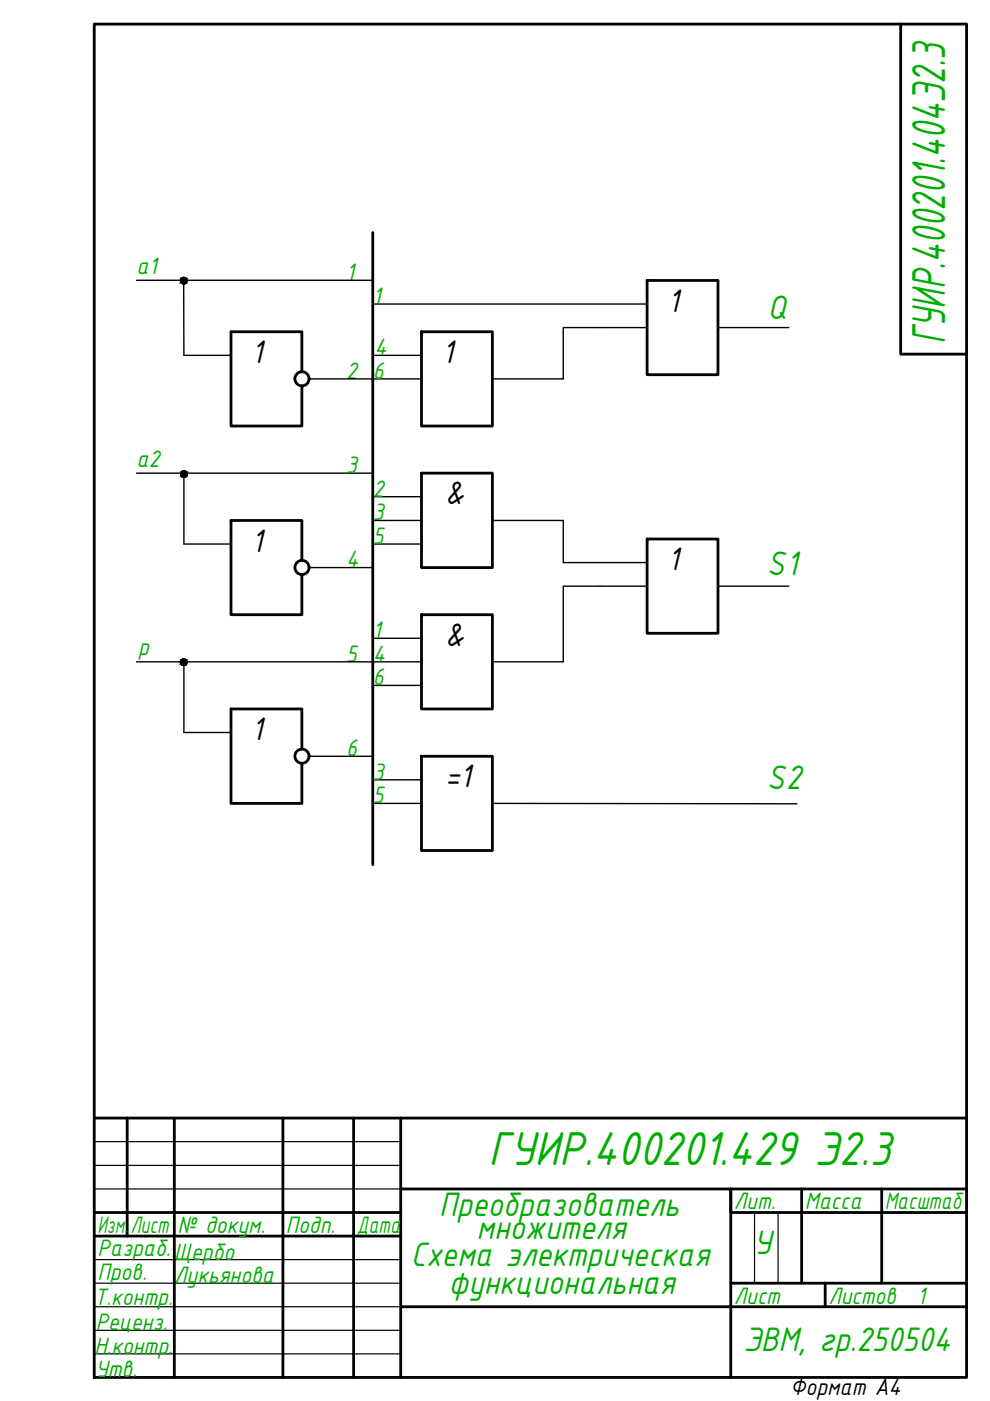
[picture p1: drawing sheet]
<svg xmlns="http://www.w3.org/2000/svg" width="210mm" height="297mm" viewBox="0 0 210 297" stroke-linecap="round" stroke-linejoin="round" font-family="sans-serif">
<g fill="none" stroke="#000" stroke-width=".59">
<path d="M20 5.1h184.9v286.9h-184.9zM191 5.1v70h13.9M20 237.1h184.9M27 237.1v25M37 237.1v54.9M60 237.1v54.9M75 237.1v54.9M85 237.1v54.9M20 257.1h65M85 252.1h119.9M170 252.1v20M186.9 252.1v20"/>
<path d="M204.9 257.1h-50v-5v39.9M20 262.1h65M85 277.1h119.9M154.9 272.1h50M175 272.1v5"/>
</g>
<path d="M20 242h65M20 247.1h65M20 252.1h65M160 257.1v15M165 257.1v15M20 267.1h65M20 272.1h65M20 277.1h65M20 282.1h65M20 287h65" fill="none" stroke="#000" stroke-width=".25"/>
<!-- layer: 0 -->
<g fill="none" stroke="#000" stroke-width=".59">
<path d="M79 49.3v134M137.2 59.5h15v19.9h-15zM64 78.9v-8.6h-15v20h15v-8.5M89.4 70.3h15v20h-15zM64 118.8v-8.5h-15v20h15v-8.5M89.4 100.3h15v20h-15zM137.2 114.3h15v20h-15zM89.4 130.3h15v20h-15zM64 158.8v-8.5h-15v20h15v-8.5M89.4 160.3h15v20h-15z"/>
<circle cx="64" cy="80.3" r="1.5"/>
<circle cx="64" cy="120.3" r="1.5"/>
<circle cx="64" cy="160.3" r="1.5"/>
</g>
<g fill="none" stroke="#000" stroke-width=".3">
<path d="M29 59.4h50M38.9 59.5l.1 15.8h10M79 75.3h10.4M79 64.5h58.2M137.2 69.5h-17.8v10.8h-15M152.2 69.5h15.1M65.5 80.3h23.9M29 100.3h50M39 100.3v15h10M79 115.3h10.4M79 105.3h10.4M79 110.3h10.4"/>
<path d="M104.4 110.3h15v9h17.8M65.5 120.3h13.5M79 135.3h10.4M137.2 124.3h-17.8v16h-15M152.2 124.3h15.1M29 140.3h60.4M39 140.3v15h10M79 145.3h10.4M65.5 160.3h13.5M79 165.3h10.4M79 170.3h10.4M104.4 170.3l64.6 .1"/>
</g>
<g fill="#000" stroke="#000" stroke-width=".21">
<path d="M38.9 58.8h.3zM38.8 58.8h.4z"/>
<path d="M38.8 58.8l.5 .1zM38.7 58.9h.6z"/>
<path d="M38.7 58.9l.7 .1zM38.5 59h.9z"/>
<path d="M38.5 59h1zM38.4 59h1.1z"/>
<path d="M38.4 59l1.2 .2-.1-.2zM38.4 59l1.2 .2h-1.2z"/>
<path d="M38.4 60h1.1zM38.4 60l1 .1z"/>
<path d="M38.4 59.2l1.2 .1zM38.4 59.2l1.2 .1z"/>
<path d="M38.4 59.9h1.2zM38.4 59.9l1.1 .1z"/>
<path d="M38.3 59.3l1.4 .1-.1-.1zM38.3 59.3l1.4 .1h-1.4z"/>
<path d="M38.3 59.8l1.3 .1v-.1zM38.3 59.8l1.3 .1h-1.2z"/>
<path d="M38.3 59.4l1.4 .1v-.1zM38.3 59.4l1.4 .1h-1.4z"/>
<path d="M38.3 59.5l1.4 .1v-.1zM38.3 59.5l1.4 .1h-1.4z"/>
<path d="M38.3 59.6l1.3 .2 .1-.2zM38.3 59.6l1.3 .2h-1.3z"/>
<path d="M38.8 60.2h.4zM38.8 60.2h.2z"/>
<path d="M38.7 60.1h.6zM38.7 60.1l.5 .1z"/>
<path d="M38.5 60.1h.9zM38.5 60.1h.8z"/>
<path d="M38.9 99.8l.3 .1zM38.8 99.9h.4z"/>
<path d="M38.8 99.9h.5zM38.7 99.9h.6z"/>
<path d="M38.7 99.9l.7 .1zM38.6 100h.8z"/>
<path d="M38.6 100l.9 .1zM38.6 100l.9 .1h-1z"/>
<path d="M38.8 101.2h.4zM38.8 101.2h.3z"/>
<path d="M38.7 101.2h.6zM38.7 101.2h.5z"/>
<path d="M38.6 101.1h.8zM38.6 101.1l.7 .1z"/>
<path d="M38.5 100.1h1.1zM38.5 100.1h1.1h-1.2z"/>
<path d="M38.5 101h1zM38.5 101l.9 .1z"/>
<path d="M38.4 100.1l1.3 .2-.1-.2zM38.4 100.1l1.3 .2h-1.3z"/>
<path d="M38.4 100.9l1.1 .1 .1-.1zM38.4 100.9l1.1 .1h-1z"/>
<path d="M38.4 100.3l1.3 .1v-.1zM38.4 100.3l1.3 .1h-1.4z"/>
<path d="M38.4 100.8h1.3zM38.4 100.8l1.2 .1z"/>
<path d="M38.3 100.4l1.4 .1v-.1zM38.3 100.4l1.4 .1h-1.4z"/>
<path d="M38.3 100.5l1.4 .2v-.2zM38.3 100.5l1.4 .2h-1.4z"/>
<path d="M38.3 100.7l1.4 .1v-.1zM38.3 100.7l1.4 .1h-1.3z"/>
<path d="M38.9 139.7h.2zM38.7 139.7h.4z"/>
<path d="M38.7 139.7l.5 .1zM38.6 139.8h.6z"/>
<path d="M38.6 139.8l.8 .1zM38.5 139.9h.9z"/>
<path d="M38.5 139.9h1zM38.4 139.9h1.1z"/>
<path d="M38.4 139.9l1.1 .1zM38.4 139.9l1.1 .1z"/>
<path d="M38.7 141.1h.4zM38.7 141.1h.3z"/>
<path d="M38.6 141h.6zM38.6 141l.5 .1z"/>
<path d="M38.5 141h.9zM38.5 141h.7z"/>
<path d="M38.4 140.9h1.1zM38.4 140.9l1 .1z"/>
<path d="M38.4 140l1.2 .2-.1-.2zM38.4 140l1.2 .2h-1.3z"/>
<path d="M38.4 140.8h1.1zM38.4 140.8l1.1 .1z"/>
<path d="M38.3 140.2l1.3 .1v-.1zM38.3 140.2l1.3 .1h-1.4z"/>
<path d="M38.3 140.7l1.2 .1 .1-.1zM38.3 140.7l1.2 .1h-1.1z"/>
<path d="M38.2 140.3l1.4 .1v-.1zM38.2 140.3l1.4 .1h-1.4z"/>
<path d="M38.2 140.4l1.4 .1v-.1zM38.2 140.4l1.4 .1h-1.4z"/>
<path d="M38.2 140.5l1.4 .2v-.2zM38.2 140.5l1.4 .2h-1.3z"/>
</g>
<g fill="none" stroke="#000" stroke-width=".3">
<circle cx="39" cy="59.5" r=".7"/>
<circle cx="39" cy="100.5" r=".7"/>
<circle cx="39" cy="140.4" r=".7"/>
</g>
<g font-size="10.9" fill="#00ad00">
<text x="200.4" y="73" transform="rotate(-90 200.4 73)">ГУИР.400201.404Э2.3</text>
<text x="103.5" y="246.9">ГУИР.400201.429 Э2.3</text>
</g>
<g font-size="7.8" fill="#00ad00">
<text x="162.7" y="67.7">Q</text>
<text x="162.6" y="121.9">S1</text>
<text x="162.6" y="167.3">S2</text>
<text x="93.1" y="257.7">Преобразователь</text>
<text x="101" y="262.7">множителя</text>
<text x="87.1" y="268.4">Схема электрическая</text>
<text x="159.8" y="266">У</text>
<text x="95.1" y="274.4">функциональная</text>
<text x="157.6" y="286.4">ЭВМ, гр.250504</text>
</g>
<g font-size="7.4">
<text x="141.6" y="66.1">1</text>
<text x="53.3" y="77">1</text>
<text x="93.7" y="77">1</text>
<text x="94.4" y="107">&amp;</text>
<text x="53.3" y="117">1</text>
<text x="141.6" y="120.9">1</text>
<text x="94.4" y="137">&amp;</text>
<text x="53.3" y="157">1</text>
<text x="94.4" y="166.9">=1</text>
</g>
<g font-size="5.4" fill="#00ad00">
<text x="29" y="58.1">а1</text>
<text x="73.4" y="59.4">1</text>
<text x="79" y="64.5">1</text>
<text x="79.4" y="75.3">4</text>
<text x="73.4" y="80.2">2</text>
<text x="79" y="80.3">6</text>
<text x="29" y="99">а2</text>
<text x="73.4" y="100.3">3</text>
<text x="79" y="105.3">2</text>
<text x="79" y="110.3">3</text>
<text x="79" y="115.3">5</text>
<text x="73.4" y="120.3">4</text>
<text x="79" y="135.3">1</text>
<text x="29.3" y="139">p</text>
<text x="73.4" y="140.3">5</text>
<text x="79" y="140.3">4</text>
<text x="79" y="145.3">6</text>
<text x="73.4" y="160.3">6</text>
<text x="79" y="165.3">3</text>
<text x="79" y="170.3">5</text>
<text x="155.6" y="256.4">Лит.</text>
<text x="170.6" y="256.4">Масса</text>
<text x="187.6" y="256.4">Масштаб</text>
<text x="20.7" y="261.4">Изм.</text>
<text x="27.6" y="261.4">Лист</text>
<text x="37.6" y="261.4">№ докум.</text>
<text x="60.6" y="261.4">Подп.</text>
<text x="75.6" y="261.4">Дата</text>
<text x="20.7" y="266.3">Разраб.Щербо</text>
<text x="20.7" y="271.3">Пров.</text>
<text x="37" y="272.1">Лукьянова</text>
<text x="20" y="276.7">Т.контр.</text>
<text x="155.6" y="276.4">Лист</text>
<text x="175.6" y="276.4">Листов</text>
<text x="194.4" y="276.5">1</text>
<text x="20" y="287.1">Н.контр.</text>
<text x="20.3" y="282.1">Реценз.</text>
<text x="20.2" y="292">Утв.</text>
</g>
<text font-size="5.4" x="167.6" y="295.8">Формат А4</text>
</svg>
